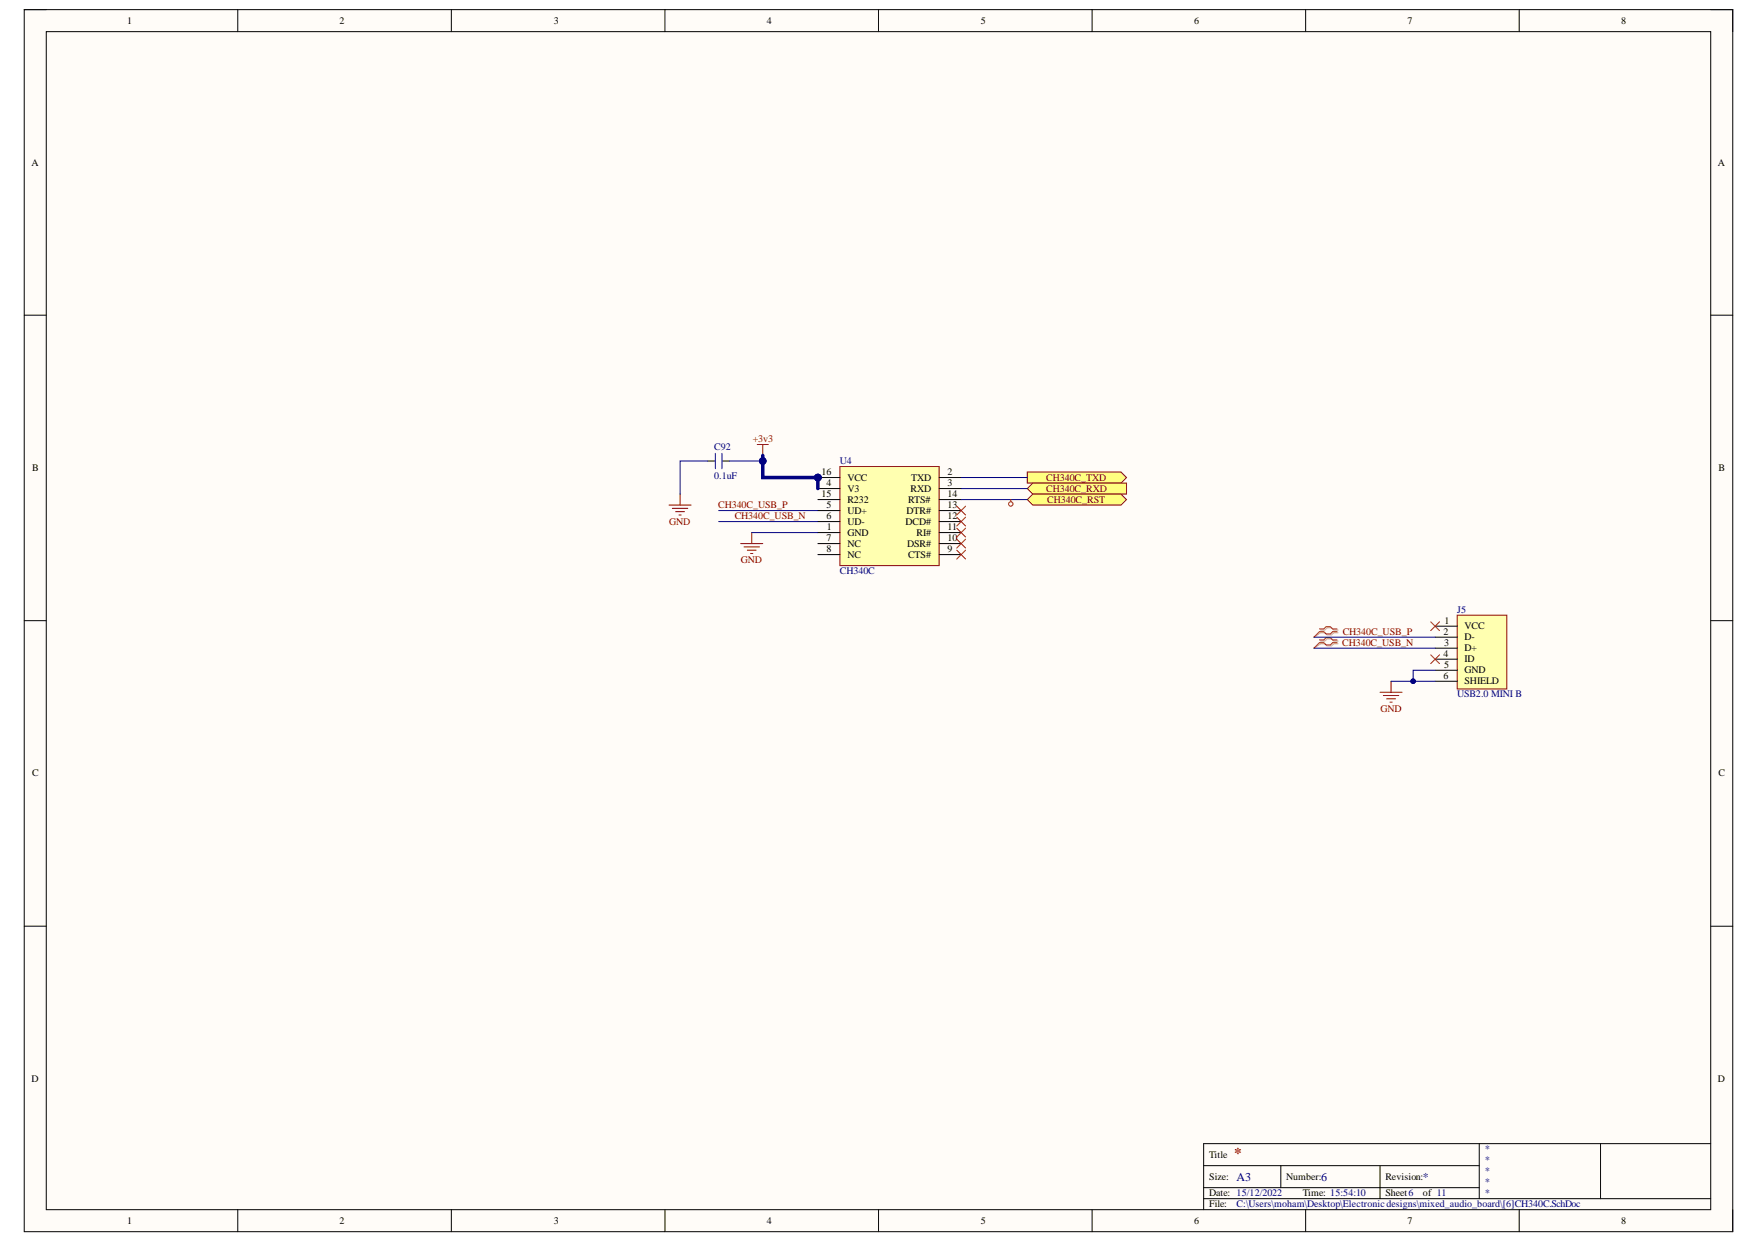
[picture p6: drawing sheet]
<svg xmlns="http://www.w3.org/2000/svg" width="297mm" height="210mm" viewBox="0 0 297 210" stroke-linecap="round" stroke-linejoin="round" font-family="sans-serif">
<path d="M4.1 1.6h288.5v206.4h-288.5z" fill-rule="evenodd" fill="#fffcf8"/>
<path d="M4.1 1.6h288.5v206.4h-288.5z" fill="none" stroke="#000" stroke-width=".17"/>
<path d="M7.8 5.3h281.1v199h-281.1z" fill-rule="evenodd" fill="#fffcf8"/>
<g fill="none" stroke="#000" stroke-width=".17">
<path d="M4.1 1.6h3.7M7.8 5.3h281.1v199h-281.1zM40.2 1.6v3.7M76.2 1.6v3.7M112.3 1.6v3.7M148.3 1.6v3.7M184.4 1.6v3.7M220.5 1.6v3.7M256.5 1.6v3.7M288.9 1.6h3.7v3.7M4.1 53.2h3.7M288.9 53.2h3.7"/>
<path d="M4.1 104.8h3.7M288.9 104.8h3.7M4.1 156.4h3.7M288.9 156.4h3.7M203.3 196.8h46.5M216.3 196.8v3.8M233 196.8v5.6M249.8 193.1v9.3M270.3 193.1v9.3M288.9 193.1h-85.6v11.2M40.2 204.3v3.7M76.2 204.3v3.7"/>
<path d="M112.3 204.3v3.7M148.4 204.3v3.7M184.4 204.3v3.7M203.3 202.4h85.6M203.3 200.6h46.5M220.5 204.3v3.7M256.5 204.3v3.7M292.6 204.3v3.7"/>
</g>
<circle cx="138.1" cy="80.6" r=".56" fill="#000080"/>
<circle cx="138.1" cy="80.6" r=".56" fill="none" stroke="#000080" stroke-width=".17"/>
<path d="M141.8 78.8h16.8v16.7h-16.8z" fill-rule="evenodd" fill="#ffffb0"/>
<path d="M141.8 78.8h16.8v16.7h-16.8z" fill="none" stroke="#800000" stroke-width=".17"/>
<g fill="none" stroke="#000" stroke-width=".17">
<path d="M138.1 89.9h3.7M138.1 80.6h3.7M138.1 82.5h3.7M138.1 86.2h3.7M138.1 88.1h3.7M138.1 91.8h3.7M138.1 93.7h3.7M138.1 84.4h3.7M158.6 89.9h3.7M158.6 80.6h3.7M158.6 82.5h3.7M158.6 86.2h3.7"/>
<path d="M158.6 88.1h3.7M158.6 91.8h3.7M158.6 93.7h3.7M158.6 84.4h3.7"/>
</g>
<circle cx="138.1" cy="80.6" r=".56" fill="#000080"/>
<circle cx="138.1" cy="80.6" r=".56" fill="none" stroke="#000080" stroke-width=".17"/>
<path d="M127.9 75.1h1.8M128.8 75.1v1.8M125.1 91.8h3.7M125.6 92.4h2.6M126.2 92.9h1.5M126.8 93.5h.3M126.9 89.9v1.9" fill="none" stroke="#800000" stroke-width=".17"/>
<path d="M173.5 79.7h15.8l.9 .9-.9 1h-15.8z" fill-rule="evenodd" fill="#ffff80"/>
<path d="M173.5 79.7h15.8l.9 .9-.9 1h-15.8z" fill="none" stroke="#800000" stroke-width=".17"/>
<path d="M173.5 82.5l.9-.9h15.8v1.8h-15.8z" fill-rule="evenodd" fill="#ffff80"/>
<path d="M173.5 82.5l.9-.9h15.8v1.8h-15.8z" fill="none" stroke="#800000" stroke-width=".17"/>
<path d="M173.5 84.4l.9-1h14.9l.9 1-.9 .9h-14.9z" fill-rule="evenodd" fill="#ffff80"/>
<path d="M173.5 84.4l.9-1h14.9l.9 1-.9 .9h-14.9z" fill="none" stroke="#800000" stroke-width=".17"/>
<path d="M246.1 103.9h8.4v12.4h-8.4z" fill-rule="evenodd" fill="#ffffb0"/>
<path d="M113 85.3h3.7M113.5 85.8h2.6M114.1 86.4h1.5M114.7 87h.3M114.8 83.4v1.9M233 116.9h3.8M233.6 117.5h2.6M234.2 118h1.5M234.7 118.6h.4M234.9 115v1.9M246.1 103.9h8.4v12.4h-8.4z" fill="none" stroke="#800000" stroke-width=".17"/>
<path d="M119.5 77.9h1.3M121.9 77.9h1.3M242.4 105.7h3.7M242.4 107.6h3.7M242.4 109.5h3.7M242.4 111.3h3.7M242.4 113.2h3.7M242.4 115h3.7" fill="none" stroke="#000" stroke-width=".17"/>
<g fill="none" stroke="#f00" stroke-width=".17">
<path d="M161.6 85.5l1.5 1.5M161.6 87.3l1.5 1.5M161.6 89.2l1.5 1.5M161.6 91.1l1.5 1.4M161.6 92.9l1.5 1.5M163.1 85.5l-1.5 1.5M163.1 87.3l-1.5 1.5M163.1 89.2l-1.5 1.5M163.1 91.1l-1.5 1.4M163.1 92.9l-1.5 1.5M222.8 106.2h.7l.4-.4h.8l.3 .4h.8M222.8 108.1h.7l.4-.4h.8l.3 .4h.8"/>
<path d="M225.8 106.7h-.8l-.3 .4h-.8l-.4-.4h-.7l-.9 .9M225.8 108.5h-.8l-.3 .4h-.8l-.4-.4h-.7l-.9 1M241.6 105l1.5 1.5M241.6 110.6l1.5 1.5M243.1 105l-1.5 1.5M243.1 110.6l-1.5 1.5"/>
</g>
<path d="M223 106.4h.7l.4-.4h.8l.3 .4h.8M223 108.3h.7l.4-.4h.8l.3 .4h.8M226 106.9h-.8l-.3 .3h-.8l-.4-.3h-.7l-1.1 .7M226 108.7h-.8l-.3 .4h-.8l-.4-.4h-.7l-1.1 .8" fill="none" stroke="#d0a19e" stroke-width=".17"/>
<path d="M120.8 76.6v2.6M121.9 76.6v2.6" fill="none" stroke="#00f" stroke-width=".17"/>
<path d="M128.8 76.9v3.7h9.3v1.9" fill="none" stroke="#000080" stroke-width=".59"/>
<circle cx="138.1" cy="80.6" r=".56" fill="#000080"/>
<circle cx="138.1" cy="80.6" r=".56" fill="none" stroke="#000080" stroke-width=".17"/>
<circle cx="128.8" cy="77.9" r=".56" fill="#000080"/>
<g fill="none" stroke="#000080" stroke-width=".17">
<path d="M121.4 86.2h16.7M121.4 88.1h16.7M126.9 89.9h11.2M162.3 80.6h11.2M162.3 82.5h11.2M162.3 84.4h11.2M234.9 115h7.5"/>
<circle cx="128.8" cy="77.9" r=".56"/>
</g>
<circle cx="238.6" cy="115" r=".38" fill="#000080"/>
<g fill="none" stroke="#000080" stroke-width=".17">
<path d="M242.4 113.2h-3.8v1.8"/>
<circle cx="238.6" cy="115" r=".38"/>
</g>
<circle cx="238.6" cy="115" r=".38" fill="#000080"/>
<g fill="none" stroke="#000080" stroke-width=".17">
<path d="M119.5 77.9h-4.7v5.5M123.2 77.9h5.6M221.9 107.6h20.5M221.9 109.5h20.5"/>
<circle cx="238.6" cy="115" r=".38"/>
</g>
<circle cx="128.8" cy="77.9" r=".56" fill="#000080"/>
<circle cx="128.8" cy="77.9" r=".56" fill="none" stroke="#000080" stroke-width=".17"/>
<g fill="none" stroke="#f00" stroke-width=".17">
<path d="M170.7 84.4v.3"/>
<circle cx="170.7" cy="85.1" r=".37"/>
</g>
<text font-size="2.5" fill="#800000" x="208.4" y="195.5">*</text>
<g font-size="2" fill="#000080">
<text x="208.8" y="199.4">A3</text>
<text x="223.1" y="199.4">6</text>
<text x="240.3" y="199.4">*</text>
</g>
<g font-size="1.7">
<text x="21.5" y="4.1">1</text>
<text x="57.3" y="4.1">2</text>
<text x="93.5" y="4.1">3</text>
<text x="129.5" y="4.1">4</text>
<text x="165.6" y="4.1">5</text>
<text x="201.6" y="4.1">6</text>
<text x="237.7" y="4.1">7</text>
<text x="273.8" y="4.1">8</text>
<text x="5.3" y="28">A</text>
<text x="290.1" y="28">A</text>
<text x="5.4" y="79.6">B</text>
<text x="138.7" y="84">15</text>
<text x="138.7" y="80.3">16</text>
<text x="139.6" y="82.1">4</text>
<text x="143.1" y="83">V3</text>
<text x="143.1" y="81.2">VCC</text>
<text x="153.8" y="83">RXD</text>
<text x="153.9" y="81.2">TXD</text>
<text x="160" y="80.3">2</text>
<text x="160" y="82.1">3</text>
<text x="160" y="84">14</text>
<text x="290.2" y="79.6">B</text>
<text x="139.6" y="85.8">5</text>
<text x="139.6" y="87.7">6</text>
<text x="139.6" y="89.6">1</text>
<text x="143.1" y="86.8">UD+</text>
<text x="143.1" y="88.6">UD-</text>
<text x="143.1" y="84.9">R232</text>
<text x="152.9" y="88.6">DCD#</text>
<text x="153.1" y="86.8">DTR#</text>
<text x="153.3" y="84.9">RTS#</text>
<text x="160" y="89.6">11</text>
<text x="160" y="87.7">12</text>
<text x="160" y="85.8">13</text>
<text x="139.6" y="91.4">7</text>
<text x="139.6" y="93.3">8</text>
<text x="143.1" y="90.5">GND</text>
<text x="143.1" y="92.3">NC</text>
<text x="143.1" y="94.2">NC</text>
<text x="153.2" y="92.3">DSR#</text>
<text x="153.3" y="94.2">CTS#</text>
<text x="154.8" y="90.5">RI#</text>
<text x="160" y="93.3">9</text>
<text x="160" y="91.4">10</text>
<text x="243.8" y="107.2">2</text>
<text x="243.9" y="105.3">1</text>
<text x="247.3" y="106.3">VCC</text>
<text x="243.8" y="110.9">4</text>
<text x="243.8" y="109.1">3</text>
<text x="243.8" y="112.8">5</text>
<text x="247.3" y="108.1">D-</text>
<text x="247.3" y="110">D+</text>
<text x="247.3" y="111.9">ID</text>
<text x="247.3" y="113.7">GND</text>
<text x="243.8" y="114.6">6</text>
<text x="247.3" y="115.6">SHIELD</text>
<text x="5.4" y="131.1">C</text>
<text x="290.2" y="131.1">C</text>
<text x="5.3" y="182.7">D</text>
<text x="290.1" y="182.7">D</text>
<text x="204.2" y="195.5">Title</text>
<text x="204.2" y="199.2">Size:</text>
<text x="204.2" y="202">Date: 15/12/2022</text>
<text x="204.2" y="203.9">File:</text>
<text x="217.2" y="199.2">Number:</text>
<text x="220" y="202">Time: 15:54:10</text>
<text x="234" y="199.2">Revision:</text>
<text x="234" y="202">Sheet6</text>
<text x="240.3" y="202">of 11</text>
<text x="21.5" y="206.6">1</text>
<text x="57.3" y="206.6">2</text>
<text x="93.5" y="206.6">3</text>
<text x="129.5" y="206.6">4</text>
<text x="165.6" y="206.6">5</text>
<text x="201.6" y="206.6">6</text>
<text x="237.7" y="206.6">7</text>
<text x="273.8" y="206.6">8</text>
</g>
<g font-size="1.7" fill="#000080">
<text x="120.6" y="76">C92</text>
<text x="120.6" y="80.9">0.1uF</text>
<text x="141.8" y="78.4">U4</text>
<text x="141.8" y="97">CH340C</text>
<text x="246" y="103.5">J5</text>
<text x="246" y="117.8">USB2.0 MINI B</text>
<text x="250.7" y="194.6">*</text>
<text x="250.7" y="196.4">*</text>
<text x="208.8" y="203.9">C:\Users\moham\Desktop\Electronicdesigns\mixed_audio_board\[6]CH340C.SchDoc</text>
<text x="250.7" y="198.3">*</text>
<text x="250.7" y="200.1">*</text>
<text x="250.7" y="202">*</text>
</g>
<g font-size="1.7" fill="#800000">
<text x="127.1" y="74.7">+3v3</text>
<text x="176.7" y="81.2">CH340C_TXD</text>
<text x="176.7" y="83">CH340C_RXD</text>
<text x="113" y="88.6">GND</text>
<text x="121.3" y="85.8">CH340C_USB_P</text>
<text x="124.1" y="87.7">CH340C_USB_N</text>
<text x="176.9" y="84.9">CH340C_RST</text>
<text x="125.1" y="95.1">GND</text>
<text x="226.8" y="107.2">CH340C_USB_P</text>
<text x="226.7" y="109.1">CH340C_USB_N</text>
<text x="233.1" y="120.2">GND</text>
</g>
</svg>
